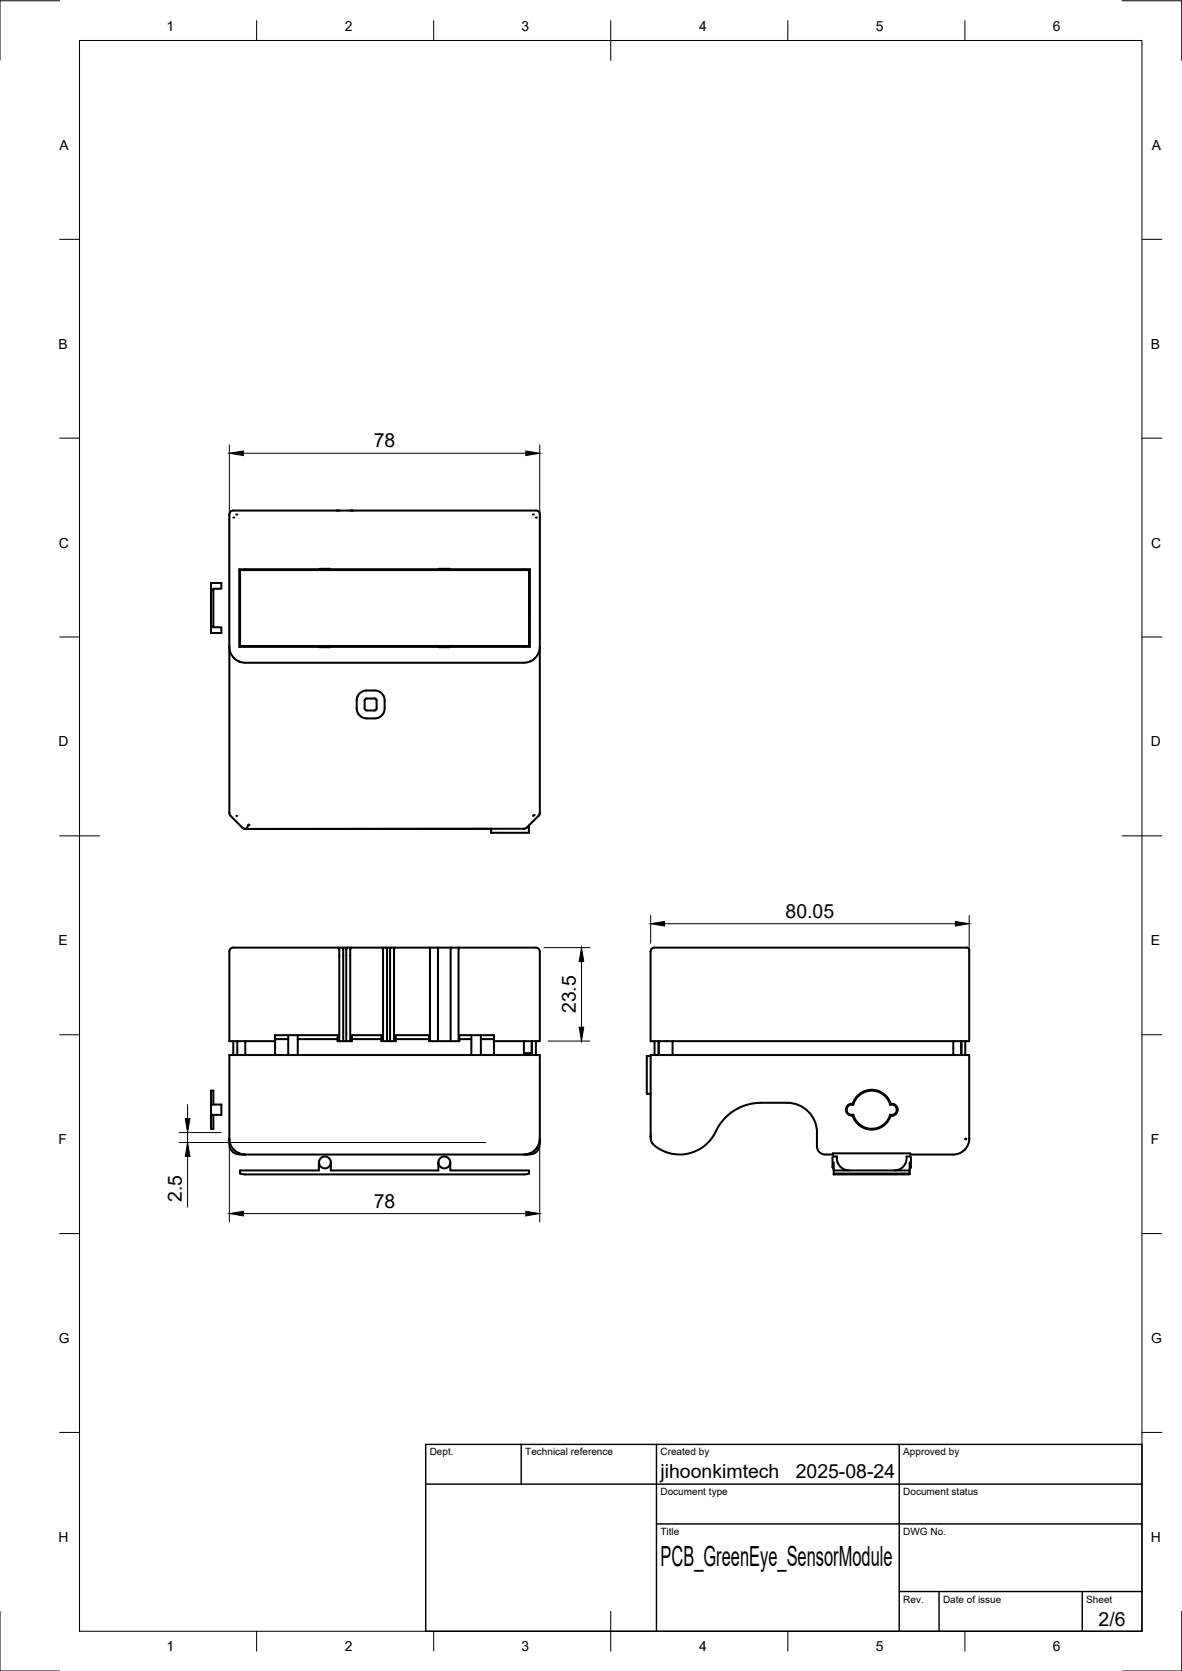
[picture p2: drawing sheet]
<svg xmlns="http://www.w3.org/2000/svg" width="297mm" height="420mm" viewBox="0 0 297 420" stroke-linecap="round" stroke-linejoin="round" font-family="sans-serif">
<!-- layer: Visible -->
<g fill="none" stroke="#000" stroke-width=".51">
<path d="M88 128.4h.6M134.7 128.4h-76.1a1.01 1.01 0 0 0-1 1v75l.3 .7 3 3.1M134.7 128.4a1.01 1.01 0 0 1 1 1M135.7 129.4v33.2M53 148.3v9.2h.6M53.6 148.3h-.6v-1.7h2.6v1.4h-2v9.7h2v1.5h-2.6v-1.7M60.1 151.6h.2M60.1 154.1h.2M60.3 143.3h72.6v19.1h-72.6zM80.2 143.1h-20.1v19.5h20.1M82.8 143h-1.5a.91 .91 0 0 0-1.2 .3M82.8 143l.3 .3"/>
<path d="M83.1 143.1h27.1M110.2 143.3a.91 .91 0 0 1 1.1-.3h.7a.96 .96 0 0 1 1.2 .3M113.1 143.1h20.1v19.5h-20.1M132.9 151.6h.3M132.9 154.1h.3M57.6 162.6a4.1 4.1 0 0 0 2.2 3.6M60.3 166.4l-.5-.2 .6 .2M80.1 162.4a.91 .91 0 0 0 1.2 .3h1.5M83.1 162.6h27.1M83.1 162.4l-.3 .3M91.6 176.1v2M91.7 178.1v.3l.4 .2"/>
<path d="M92.1 173.6h2M92.1 178.6h2M92.1 175.6h2M92.1 173.6a2.51 2.51 0 0 0-2.5 2.5v2a2.51 2.51 0 0 0 2.5 2.5 4.6 4.6 0 0 0 3.5-.4l.9-1.1 .2-1M92.1 175.6l-.4 .3v.2M94.2 173.6a2.51 2.51 0 0 1 2.5 2.5M94.2 175.6l.4 .3 .1 .2M94.6 176.1v2M94.7 178.1l-.3 .5h-.2M96.6 176.1v2M110.2 162.4a.91 .91 0 0 0 1.1 .3h.7a.96 .96 0 0 0 1.2-.3M133.3 166.3l-1.6 .3h-70.1l-1.3-.2"/>
<path d="M134.2 165.7l-.9 .6M135.7 162.6v41.8M135.7 162.6a4.2 4.2 0 0 1-1.5 3.1M60.9 208.2h.1M62.5 207.3l-.4 .8-.4 .3h61.7v1h9.5v-1.9M135.4 205.1l-1.2 1.2a6.8 6.8 0 0 1-2.5 2.1h-70l-.7-.2M135.7 204.4h.1M135.7 204.4l-.3 .7 .3-.7M58.6 238.3h76.1a1.01 1.01 0 0 1 1 1v22.5h-1M58.6 238.3a1.01 1.01 0 0 0-1 1v22.5h11.5M85 238.3l.3 .5v23M85.9 238.3l.4 .5v23"/>
<path d="M87.3 238.3l-.3 .5v23M88.3 238.3l-.3 .5v23h.4v-1.5h7.4v1.5h.5v-23l-.3-.5M97 238.3l.3 .5v23M98 238.8v23M98.4 238.3l-.4 .5M99.3 238.3l-.3 .5v23M107.9 238.3l.2 .5v23M109.9 238.3l.2 .5v23M113.4 238.3l-.2 .5v23M115.5 238.3l-.3 .5v23h.2v-1.5h8.7v1.5h10.6M164.5 238.3a1.01 1.01 0 0 0-1 1v22.5h80.1v-23l-.3-.5h-78.8M53 277.7h2.6v2.6h-2.6"/>
<path d="M53.6 277.7v-3.5h-.6v9.6h.6v-3.5M58.6 261.8v3.5M59.6 261.8v3.5M61.6 261.8v3.5M69.1 261.3h3.3M72.4 260.3v5M74.8 261.3h10M74.8 260.3v5M88 261.8h-3.2v-1.5h-15.7v5M88.4 261.3h7.4M96.3 261.8h3.1v-1.5h8.4v1.5h7.4M99.4 261.3h8.4"/>
<path d="M115.4 261.3h3M118.4 260.3v5M120.8 261.3h3.3M120.8 260.3v5M124.1 265.3v-3.5v3.5M131.7 261.8v3.5M131.7 264.8h1.9M133.6 261.8v3.5zM134.7 261.8v3.5M163.5 265.5h-1v9.5h1M164.5 261.8v3.5M165.5 261.8v3.5"/>
<path d="M169 261.8v3.5M214.1 277.5l.2 .1M214.3 277.5a5 5 0 0 1 4.8-3.5 5 5 0 0 1 4.7 3.5M214.3 277.5l-.1 .2M214.3 277.6a1.49 1.49 0 0 0-1.7 1.4 1.49 1.49 0 0 0 1.7 1.5M214.4 277.8a1.3 1.3 0 0 0-1.6 1.2 1.3 1.3 0 0 0 1.6 1.3 4.8 4.8 0 0 0 4.7 3.5 4.8 4.8 0 0 0 4.6-3.5 1.3 1.3 0 0 0 1.7-1.3 1.3 1.3 0 0 0-1.7-1.2M214.4 277.8a4.8 4.8 0 0 1 4.7-3.6 4.8 4.8 0 0 1 4.6 3.6M223.8 277.6a1.49 1.49 0 0 1 1.8 1.4 1.49 1.49 0 0 1-1.8 1.5M223.8 277.5l.1 .2M224.1 277.5a1.49 1.49 0 0 1 1.5 1.5 1.49 1.49 0 0 1-1.5 1.5M239.6 261.8v3.5M241.6 265.3v-3.5v3.5"/>
<path d="M241.6 261.8v3.5M242.6 265.3h-79.1v20.7a2.37 2.37 0 0 0 .8 1.8M242.6 265.3h1v21a4.1 4.1 0 0 1-4 4h-10.8v-.3h-19.5v.3h-2M242.6 261.8v3.5M57.6 286.6v-.3a4 4 0 0 0 4 4M58.8 289.1v.1M59.8 289.9l.3 .1-.3-.1M61.6 290.3h70.1M80.1 292.3v2h-19.8v.8M80.2 292.3a1.49 1.49 0 0 1 1.5-1.5 1.49 1.49 0 0 1 1.4 1.5M80.2 292.3a1.49 1.49 0 0 0 1.5 1.5 1.49 1.49 0 0 0 1.4-1.5M83.1 292.3v2h27.1v-2"/>
<path d="M113.2 292.3v2h19.7v.8M133 295.1l-1.3 .2h-70.1l-1.3-.2M133.2 290l-1.5 .3M133.2 290l.1-.1zM134.3 289.3l-.1 .1M135.7 286.3v-21h-78.1v21.4a2.86 2.86 0 0 0 3 3.6h1M135.7 286.3v.8a2.76 2.76 0 0 1-3 3.2h-1M135.7 286.5l-.5 1.6-1 1.3M135.7 286.3a4 4 0 0 1-4 4M163.5 285.8h.1M164.5 288.1a10.1 10.1 0 0 0 15.8-4.4 12.6 12.6 0 0 1 10.9-6.4h6.6a7.5 7.5 0 0 1 7.5 7.5v3.5a2.04 2.04 0 0 0 2 2M209.2 293.5l.3 .3"/>
<path d="M209.5 292.3v3h19.1v-.2M209.5 294.3h19.1v.8h-19.1M210.5 292.3l-.2-1.5h-.8a.96 .96 0 0 0-.3 1.2v1.5M210.5 292.3a3 3 0 0 0 2.8 2M214.2 280.3l.1 .2M214.3 280.5a5 5 0 0 0 4.8 3.5 5 5 0 0 0 4.7-3.5M214.3 280.5h-.2M223.9 280.3l-.1 .2M228.6 292.3v2M228.9 293.5v-1.5a.96 .96 0 0 0-.3-1.2l-.8 .1a3 3 0 0 1-3 3.4M228.9 293.5l-.3 .3"/>
<circle cx="111.7" cy="292.3" r="1.49"/>
</g>
<g fill="#000">
<circle cx="58.6" cy="130.1" r=".25"/>
<circle cx="59.4" cy="129.4" r=".25"/>
<circle cx="133.9" cy="129.4" r=".25"/>
<circle cx="134.7" cy="130.1" r=".25"/>
<circle cx="59.4" cy="205.1" r=".25"/>
<circle cx="62.4" cy="207.5" r=".25"/>
<circle cx="133.9" cy="205.1" r=".25"/>
<circle cx="134.1" cy="204.9" r=".25"/>
<circle cx="69.1" cy="261.3" r=".25"/>
<circle cx="242.6" cy="286.5" r=".25"/>
<circle cx="242.6" cy="286.3" r=".25"/>
</g>
<!-- layer: BORDER -->
<g fill="none" stroke="#000" stroke-width=".25">
<path d="M15 .2h-15v15M20 10.2h267v400h-267zM64.5 5.2v5M109 5.2v5M153.5 5.2v10M198 5.2v5M242.5 5.2v5M282 .2h15v15M15 60.2h5M287 60.2h5M15 110.2h5M287 110.2h5"/>
<path d="M15 160.2h5M287 160.2h5M15 210.2h10M282 210.2h10M15 260.2h5M287 260.2h5M15 310.2h5M287 310.2h5M15 360.2h5M287 360.2h5M0 405.2v15h15M64.5 410.2v5"/>
<path d="M109 410.2v5M153.5 405.2v10M198 410.2v5M242.5 410.2v5M297 405.2v15h-15"/>
</g>
<!-- layer: TITLEBLOCK -->
<path d="M107 363.2h180v47h-180zM107 373.2h180M131 363.2v10M165 363.2v47M226 363.2v47M165 383.2h122M226 400.2h61M236 400.2v10M272 400.2v10" fill="none" stroke="#000" stroke-width=".36"/>
<!-- layer: FD_Dimensions -->
<g fill="none" stroke="#000" stroke-width=".25">
<path d="M57.6 111.9v52.9M61.2 114h70.9M135.6 111.9v48.6M136.7 238.3h11.5M163.5 230.2v7M167 232.3h73.1M243.6 230.2v8M146.1 241.8v16.5M47.1 277.8v3.5M137.7 261.8h10.5M45 284.8h10.5M45 287.3h77"/>
<path d="M47.1 284.8v2.5M47.1 290.8v12.7M57.6 286.9v20.3M135.6 288.4v18.8M61.2 305.1h70.9"/>
</g>
<path d="M57.6 114l3.6-.6v1.2zM132.1 113.4l3.5 .6-3.5 .6zM163.5 232.3l3.5-.6v1.2zM240.1 231.7l3.5 .6-3.5 .6zM145.5 258.3h1.2l-.6 3.5zM146.1 238.3l.6 3.5h-1.2zM46.6 281.3h1.1l-.6 3.5zM47.1 287.3l.6 3.5h-1.1zM57.6 305.1l3.6-.5v1.1zM132.1 304.6l3.5 .5-3.5 .6z" fill="#000" stroke="#000" stroke-width=".25"/>
<text font-size="7" x="166" y="393.7">PCB_GreenEye_SensorModule</text>
<g font-size="4.9">
<text x="93.9" y="112.5">78</text>
<text x="197.4" y="230.8">80.05</text>
<text x="144.7" y="254.8" transform="rotate(-90 144.7 254.8)">23.5</text>
<text x="45.7" y="302.3" transform="rotate(-90 45.7 302.3)">2.5</text>
<text x="93.9" y="303.7">78</text>
<text x="166" y="371.7">jihoonkimtech</text>
<text x="200" y="371.7">2025-08-24</text>
<text x="276.1" y="408.8">2/6</text>
</g>
<g font-size="3.5">
<text x="41.9" y="7.7">1</text>
<text x="86.6" y="7.7">2</text>
<text x="131.1" y="7.7">3</text>
<text x="175.7" y="7.7">4</text>
<text x="220.1" y="7.7">5</text>
<text x="264.6" y="7.7">6</text>
<text x="15" y="37.7">A</text>
<text x="289.5" y="37.7">A</text>
<text x="14.7" y="87.7">B</text>
<text x="289.2" y="87.7">B</text>
<text x="14.8" y="137.7">C</text>
<text x="289.3" y="137.7">C</text>
<text x="14.7" y="187.7">D</text>
<text x="289.2" y="187.7">D</text>
<text x="14.7" y="237.7">E</text>
<text x="289.2" y="237.7">E</text>
<text x="14.7" y="287.7">F</text>
<text x="289.2" y="287.7">F</text>
<text x="14.8" y="337.7">G</text>
<text x="289.3" y="337.7">G</text>
<text x="14.7" y="387.7">H</text>
<text x="289.2" y="387.7">H</text>
<text x="41.9" y="415.2">1</text>
<text x="86.6" y="415.2">2</text>
<text x="131.1" y="415.2">3</text>
<text x="175.7" y="415.2">4</text>
<text x="220.1" y="415.2">5</text>
<text x="264.6" y="415.2">6</text>
</g>
<g font-size="2.5">
<text x="108" y="366">Dept.</text>
<text x="132" y="366">Technical reference</text>
<text x="166" y="366">Created by</text>
<text x="227" y="366">Approved by</text>
<text x="166" y="376">Document type</text>
<text x="227" y="376">Document status</text>
<text x="166" y="386">Title</text>
<text x="227" y="386">DWG No.</text>
<text x="227" y="403">Rev.</text>
<text x="237" y="403">Date of issue</text>
<text x="273" y="403">Sheet</text>
</g>
</svg>
